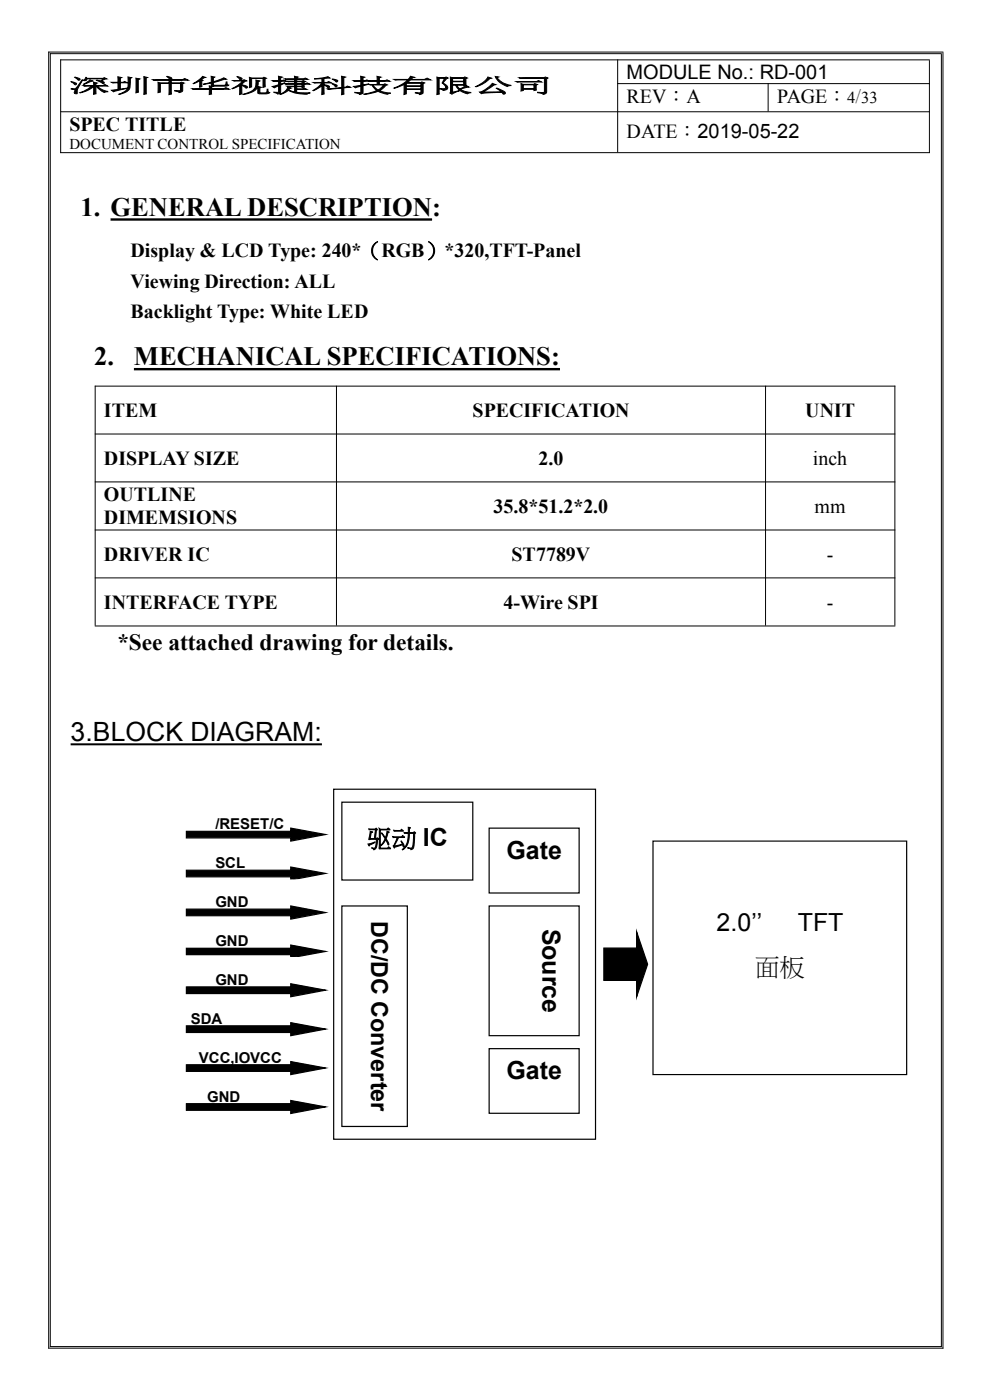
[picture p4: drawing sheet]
<svg xmlns="http://www.w3.org/2000/svg" width="210mm" height="297mm" viewBox="0 0 210 297" stroke-linecap="round" stroke-linejoin="round" font-family="sans-serif">
<g fill="none" stroke="#000" stroke-width=".21">
<path d="M12.8 12.7h184.4M12.9 12.6v19.9M130.9 17.7h66.3M131 12.6v19.7M162.9 17.7v5.9M197.1 12.8v19.7M12.8 23.7h184.4M12.8 32.4h184.4M20.1 81.9h169.8M20.1 92.1h169.8M20.2 81.8v50.9M71.4 81.8v50.9"/>
<path d="M162.4 81.8v50.9M189.8 81.8v50.9M20.1 102.2h169.8M20.1 112.4h169.8M20.1 122.6h169.8M20.1 132.8h169.8"/>
</g>
<path d="M23.5 46.6h68.2M28.4 78.3h90.4" fill="none" stroke="#000" stroke-width=".51"/>
<path d="M15 157.9h53.3" fill="none" stroke="#000" stroke-width=".42"/>
<path d="M43 178.4h20.8v8.2h-20.8z" fill="#fff"/>
<path d="M43 178.4h20.8v8.3h-20.8z" fill="none" stroke="#fff" stroke-width=".25"/>
<path d="M43 170.1h20.8v8.3h-20.8z" fill="#fff"/>
<path d="M43 170.2h20.8v8.2h-20.8z" fill="none" stroke="#fff" stroke-width=".25"/>
<path d="M70.8 167.4h55.5v74.3h-55.5z" fill="#fff"/>
<path d="M39.5 176.4h22.2v-.7l7.3 1.3-7.3 1.4v-.6h-22.2zM70.8 167.4h55.5v74.3h-55.5z" fill="none" stroke="#000" stroke-width=".25"/>
<path d="M39.5 176.4h22.1v-.7l7.4 1.3-7.4 1.4v-.7h-22.1z" fill-rule="evenodd" fill="#000"/>
<path d="M72.5 170.1h27.8v16.5h-27.8z" fill="#fff"/>
<path d="M72.5 170.2h27.8v16.5h-27.8z" fill="none" stroke="#000" stroke-width=".25"/>
<path d="M72.5 192.2h13.9v46.7h-13.9z" fill="#fff"/>
<path d="M72.5 192.2h13.9v46.8h-13.9z" fill="none" stroke="#000" stroke-width=".25"/>
<path d="M103.8 175.7h19.1v13.7h-19.1z" fill="#fff"/>
<path d="M103.8 175.7h19.1v13.7h-19.1z" fill="none" stroke="#000" stroke-width=".25"/>
<path d="M103.8 192.2h19.1v27.5h-19.1z" fill="#fff"/>
<path d="M103.8 192.2h19.1v27.5h-19.1z" fill="none" stroke="#000" stroke-width=".25"/>
<path d="M103.8 222.4h19.1v13.8h-19.1z" fill="#fff"/>
<path d="M103.8 222.5h19.1v13.7h-19.1z" fill="none" stroke="#000" stroke-width=".25"/>
<path d="M138.5 178.4h53.8v49.5h-53.8z" fill="#fff"/>
<path d="M138.5 178.4h53.8v49.6h-53.8zM39.5 184.6h22.2v-.7l7.3 1.4-7.3 1.4v-.7h-22.2zM128.1 201.1h6.9v-3.4l2.4 6.9-2.4 6.9v-3.5h-6.9z" fill="none" stroke="#000" stroke-width=".25"/>
<g fill="#000">
<path d="M39.5 184.6h22.1v-.7l7.4 1.4-7.4 1.3v-.6h-22.1z" fill-rule="evenodd"/>
<path d="M128.1 201.1h6.9v-3.4l2.4 6.9-2.4 6.8v-3.4h-6.9z" fill-rule="evenodd"/>
</g>
<path d="M43 194.9h20.8v8.3h-20.8z" fill="#fff"/>
<path d="M43 194.9h20.8v8.3h-20.8z" fill="none" stroke="#fff" stroke-width=".25"/>
<path d="M43 186.6h20.8v8.3h-20.8z" fill="#fff"/>
<path d="M43 186.7h20.8v8.2h-20.8z" fill="none" stroke="#fff" stroke-width=".25"/>
<g fill="#000">
<path d="M39.5 192.9h22.1v-.7l7.4 1.3-7.4 1.4v-.6h-22.1z" fill-rule="evenodd"/>
<path d="M39.5 201.1h22.1v-.7l7.4 1.4-7.4 1.4v-.7h-22.1z" fill-rule="evenodd"/>
</g>
<path d="M39.5 192.9h22.2v-.7l7.3 1.4-7.3 1.4v-.7h-22.2zM39.5 201.2h22.2v-.7l7.3 1.3-7.3 1.4v-.7h-22.2z" fill="none" stroke="#000" stroke-width=".25"/>
<path d="M37.8 211.4h27.7v8.3h-27.7z" fill="#fff"/>
<path d="M37.8 211.5h27.8v8.2h-27.8z" fill="none" stroke="#fff" stroke-width=".25"/>
<path d="M43 203.2h20.8v8.3h-20.8z" fill="#fff"/>
<path d="M43 203.2h20.8v8.3h-20.8z" fill="none" stroke="#fff" stroke-width=".25"/>
<path d="M41.3 228h20.8v8.1h-20.8z" fill="#fff"/>
<path d="M41.3 228h20.8v8.1h-20.8z" fill="none" stroke="#fff" stroke-width=".25"/>
<path d="M39.5 219.7h29.5v8.3h-29.5z" fill="#fff"/>
<path d="M39.5 219.7h29.5v8.3h-29.5z" fill="none" stroke="#fff" stroke-width=".25"/>
<g fill="#000">
<path d="M39.5 209.3h22.1v-.6l7.4 1.4-7.4 1.3v-.7h-22.1z" fill-rule="evenodd"/>
<path d="M39.5 217.6h22.1v-.7l7.4 1.4-7.4 1.4v-.7h-22.1z" fill-rule="evenodd"/>
<path d="M39.5 225.8h22.1v-.6l7.4 1.4-7.4 1.4v-.8h-22.1z" fill-rule="evenodd"/>
<path d="M39.5 234.1h22.1v-.7l7.4 1.4-7.4 1.4v-.7h-22.1z" fill-rule="evenodd"/>
</g>
<path d="M39.5 209.4h22.2v-.7l7.3 1.4-7.3 1.4v-.7h-22.2zM39.5 217.6h22.2v-.6l7.3 1.3-7.3 1.4v-.7h-22.2zM39.5 225.9h22.2v-.7l7.3 1.4-7.3 1.4v-.7h-22.2zM39.5 234.1h22.2v-.6l7.3 1.3-7.3 1.4v-.7h-22.2z" fill="none" stroke="#000" stroke-width=".25"/>
<path d="M10.2 11h189.9M10.3 11v275.1M10.6 11.4h189.2M10.7 11.3v274.4M199.7 11.5v274.2M200 11.1v275M10.2 286h189.9M10.6 285.7h189.2" fill="none" stroke="#000" stroke-width=".21"/>
<g font-size="5.6">
<text x="17.1" y="45.7">1. GENERAL DESCRIPTION:</text>
<text x="19.9" y="77.5">2.</text>
<text x="28.4" y="77.5">MECHANICAL SPECIFICATIONS:</text>
<text x="15" y="157.1">3.BLOCK DIAGRAM:</text>
</g>
<g font-size="5.3">
<text x="77.8" y="179.5">驱动 IC</text>
<text x="107.4" y="182.2">Gate</text>
<text x="115.1" y="197" transform="rotate(90 115.1 197)">Source</text>
<text x="152" y="197.6">2.0’’</text>
<text x="169.2" y="197.6">TFT</text>
<text x="160.1" y="206.8">面板</text>
<text x="107.4" y="228.9">Gate</text>
</g>
<g font-size="5">
<text x="24.9" y="137.8">*See attached drawing for details.</text>
<text x="78.7" y="195.5" transform="rotate(90 78.7 195.5)">DC/DC Converter</text>
</g>
<g font-size="4.2">
<text x="132.9" y="16.7">MODULE No.: RD-001</text>
<text x="14.7" y="19.6">深圳市华视捷科技有限公司</text>
<text x="132.9" y="21.9">REV：A</text>
<text x="164.8" y="21.9">PAGE： /</text>
<text x="14.7" y="27.7">SPEC TITLE</text>
<text x="132.9" y="29.3">DATE：2019-05-22</text>
<text x="27.7" y="54.5">Display &amp; LCD Type: 240*（RGB）*320,TFT-Panel</text>
<text x="27.7" y="61">Viewing Direction: ALL</text>
<text x="27.7" y="67.4">Backlight Type: White LED</text>
<text x="22.1" y="88.5">ITEM</text>
<text x="100.2" y="88.5">SPECIFICATION</text>
<text x="170.8" y="88.5">UNIT</text>
<text x="22.1" y="98.6">DISPLAY SIZE</text>
<text x="114.2" y="98.6">2.0</text>
<text x="172.4" y="98.6">inch</text>
<text x="22.1" y="106.4">OUTLINE</text>
<text x="22.1" y="111.2">DIMEMSIONS</text>
<text x="104.7" y="108.8">35.8*51.2*2.0</text>
<text x="172.8" y="108.8">mm</text>
<text x="22.1" y="119">DRIVER IC</text>
<text x="108.5" y="119">ST7789V</text>
<text x="175.4" y="119">-</text>
<text x="22.1" y="129.2">INTERFACE TYPE</text>
<text x="106.8" y="129.2">4-Wire SPI</text>
<text x="175.4" y="129.2">-</text>
</g>
<g font-size="3.5">
<text x="179.7" y="21.9">4</text>
<text x="182.7" y="21.9">33</text>
</g>
<g font-size="3.2">
<text x="14.7" y="31.5">DOCUMENT CONTROL SPECIFICATION</text>
<text x="45.7" y="175.9">/RESET/C</text>
<text x="45.7" y="184.2">SCL</text>
<text x="45.7" y="192.4">GND</text>
<text x="45.7" y="200.7">GND</text>
<text x="45.7" y="208.9">GND</text>
<text x="40.5" y="217.2">SDA</text>
<text x="42.2" y="225.4">VCC,IOVCC</text>
<text x="43.9" y="233.7">GND</text>
</g>
</svg>
